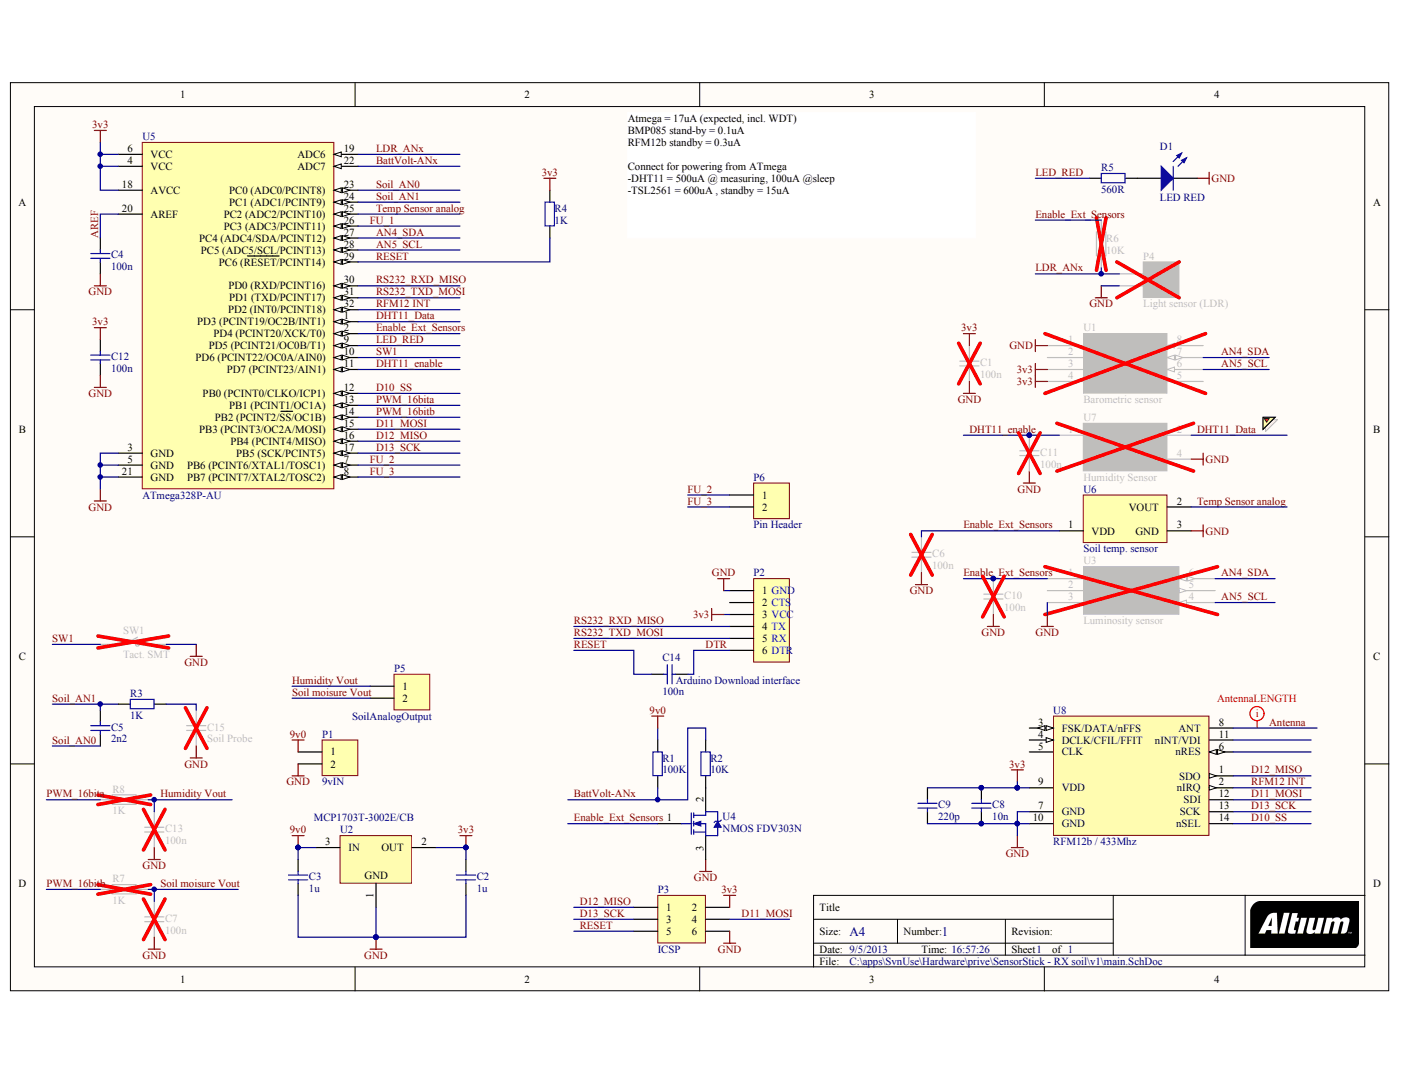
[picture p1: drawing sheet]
# Altium project SensorStick - RX.PrjPcb
1 sheet, 39 parts. Net scope: hierarchical (ports join the sheet entries above them; power ports are global).
Board file: pcb.PcbDoc

## Sheet main.SchDoc
size A4; DocumentNumber: 1; SheetNumber: 1; SheetTotal: 1; PageSetup: Record=PageOptions|CenterHorizontal=True|CenterVertical=True|PrintScale=0.98|XCorrection=1.00|YCorrection=1.00|PrintKind=0|BorderSize=5000000|LeftOffset=0|BottomOffset=0|Orientation=2|PaperLength=1000|PaperWidth=1000|Scale=100|PaperSource=7|PrintQuality=-4|MediaType=1|DitherType=10|PaperKind=A4|PrintScaleMode=1

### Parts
C1  100n  [C0805]
C2  1u  [C0805]
C3  1u  [C0805]
C4  100n  [C0805]
C5  2n2  [C0805]
C6  100n  [C0805]
C7  100n  [C0805]
C8  10n  [C0805]
C9  220p  [C0805]
C10  100n  [C0805]
C11  100n  [C0805]
C12  100n  [C0805]
C13  100n  [C0805]
C14  100n  [C0805]
C15  Soil Probe  [C0805]
D1  LED RED  [LED-3mm]
P1  9vIN  [PH1x2_2.54]
P2  Arduino Download interface  [PH1x6_2.54]
P3  ICSP  [PH2x3_2.54]
P4  Light sensor (LDR)  [PH1x2_2.54]
P5  SoilAnalogOutput  [PH1x2_2.54]
P6  Pin Header  [PH1x2_2.54]
R1  Part Number: 100K  [R0805]  (hidden comment: RESISTOR)
R2  Part Number: 10K  [R0805]  (hidden comment: RESISTOR)
R3  Part Number: 1K  [R0805]  (hidden comment: RESISTOR)
R4  Part Number: 1K  [R0805]  (hidden comment: RESISTOR)
R5  Part Number: 560R  [R0805]  (hidden comment: RESISTOR)
R6  Part Number: 10K  [R0805]  (hidden comment: RESISTOR)
R7  Part Number: 1K  [R0805]  (hidden comment: RESISTOR)
R8  Part Number: 1K  [R0805]  (hidden comment: RESISTOR)
SW1  Tact. SMT  [Switch TACT 3.5*6]
U1  Barometric sensor  [BMP085]
U2  Part Number: MCP1703T-3002E/CB  [SOT23]  (hidden comment: MCP1703T)
U3  Luminosity sensor  [TSL2561]
U4  NMOS FDV303N  [SOT-23-FET]
U5  ATmega328P-AU  [atmel_32A_N]
U6  Soil temp. sensor  [SOT-23-TT3_M]
U7  Humidity Sensor  [DHTXX]
U8  RFM12b / 433Mhz  [RFM12_dev]

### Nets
3v3: C1.2 C2.2 C8.2 C9.2 C12.2 P2.3 P3.2 R4.1 U1.3(Vdda) U1.4(Vddd) U2.2(OUT) U5.4(VCC) U5.6(VCC) U5.18(AVCC) U8.9(VDD)
9v0: C3.2 P1.1 R1.1 U2.3(IN)
GND: C1.1 C2.1 C3.1 C4.1 C6.1 C7.1 C8.1 C9.1 C10.1 C11.1 C12.1 C13.1 C15.1 D1.2(K) P1.2 P2.1 P3.6 P4.2 SW1.2 U1.1(GND) U2.1(GND) U3.3(GND) U4.3(S) U5.3(GND) U5.5(GND) U5.21(GND) U6.3(GND) U7.4(GND) U8.7(GND) U8.10(GND)
AN4_SDA: U1.7(SDA) U3.6(SDA) U5.27(PC4_(ADC4/SDA/PCINT12))
AN5_SCL: U1.6(SCL) U3.4(SCL) U5.28(PC5_(ADC5/SCL/PCINT13))
Antenna: U8.8(ANT)
AREF: C4.2 U5.20(AREF)
BattVolt-ANx: R1.2 R2.2 U5.22(ADC7)
D10_SS: U5.12(PB0_(PCINT0/CLKO/ICP1)) U8.14(nSEL)
D11_MOSI: P3.4 U5.15(PB3_(PCINT3/OC2A/MOSI)) U8.12(SDI)
D12_MISO: P3.1 U5.16(PB4_(PCINT4/MISO)) U8.1(SDO)
D13_SCK: P3.3 U5.17(PB5_(SCK/PCINT5)) U8.13(SCK)
DHT11_Data: U5.1(PD3_(PCINT19/OC2B/INT1)) U7.2(Data)
DHT11_enable: C11.2 U5.11(PD7_(PCINT23/AIN1)) U7.1(VDD)
DTR: C14.2 P2.6
Enable_Ext_Sensors: C6.2 C10.2 R6.1 U3.1(VDD) U4.1(G) U5.2(PD4_(PCINT20/XCK/T0)) U6.1(VDD)
FU_1: U5.26(PC3_(ADC3/PCINT11))
FU_2: P6.1 U5.7(PB6_(PCINT6/XTAL1/TOSC1))
FU_3: P6.2 U5.8(PB7_(PCINT7/XTAL2/TOSC2))
Humidity Vout: C13.2 P5.1 R8.1
LDR_ANx: P4.1 R6.2 U5.19(ADC6)
LED_RED: R5.1 U5.9(PD5_(PCINT21/OC0B/T1))
PWM_16bita: R8.2 U5.13(PB1_(PCINT1/OC1A))
PWM_16bitb: R7.2 U5.14(PB2_(PCINT2/~{SS}/OC1B))
RESET: C14.1 P3.5 R4.2 U5.29(PC6_(~{RESET}/PCINT14))
RFM12 INT: U5.32(PD2_(INT0/PCINT18)) U8.2(nIRQ)
RS232_RXD_MISO: P2.4 U5.30(PD0_(RXD/PCINT16))
RS232_TXD_MOSI: P2.5 U5.31(PD1_(TXD/PCINT17))
Soil moisure Vout: C7.2 P5.2 R7.1
Soil_AN0: C5.1 U5.23(PC0_(ADC0/PCINT8))
Soil_AN1: C5.2 R3.2 U5.24(PC1_(ADC1/PCINT9))
SW1: SW1.1 U5.10(PD6_(PCINT22/OC0A/AIN0))
Temp Sensor analog: U5.25(PC2_(ADC2/PCINT10)) U6.2(VOUT)
NetC15_2: C15.2 R3.1
NetD1_1: D1.1(A) R5.2
NetR2_1: R2.1 U4.2(D)

Not connected (* = marked no-connect by the designer): P2 2; U1 2(EOC) 5(NC) 8(XCLR); U3 2(ADDR_SEL) 5(INT); U8 3(FSK/DATA/nFFS) 4(DCLK/CFIL/FFIT) 5(CLK) 6(nRES) 11(nINT/VDI)

### Layout directives
rule Length Constraint [Min Length = 164.7mm    Max Length = 164.71mm]: Antenna

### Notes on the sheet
- Atmega = 17uA (expected, incl. WDT)
  BMP085 stand-by = 0.1uA
  RFM12b standby = 0.3uA
  Connect for powering from ATmega
  -DHT11 = 500uA @ measuring, 100uA @sleep
  -TSL2561 = 600uA , standby = 15uA
- Maybe need to add SMD resistor between data and 3v3
- (near P2) GND
- (near P2) CTS
- (near P2) VCC
- (near P2) TX
- (near P2) RX
- (near P2) DTR
